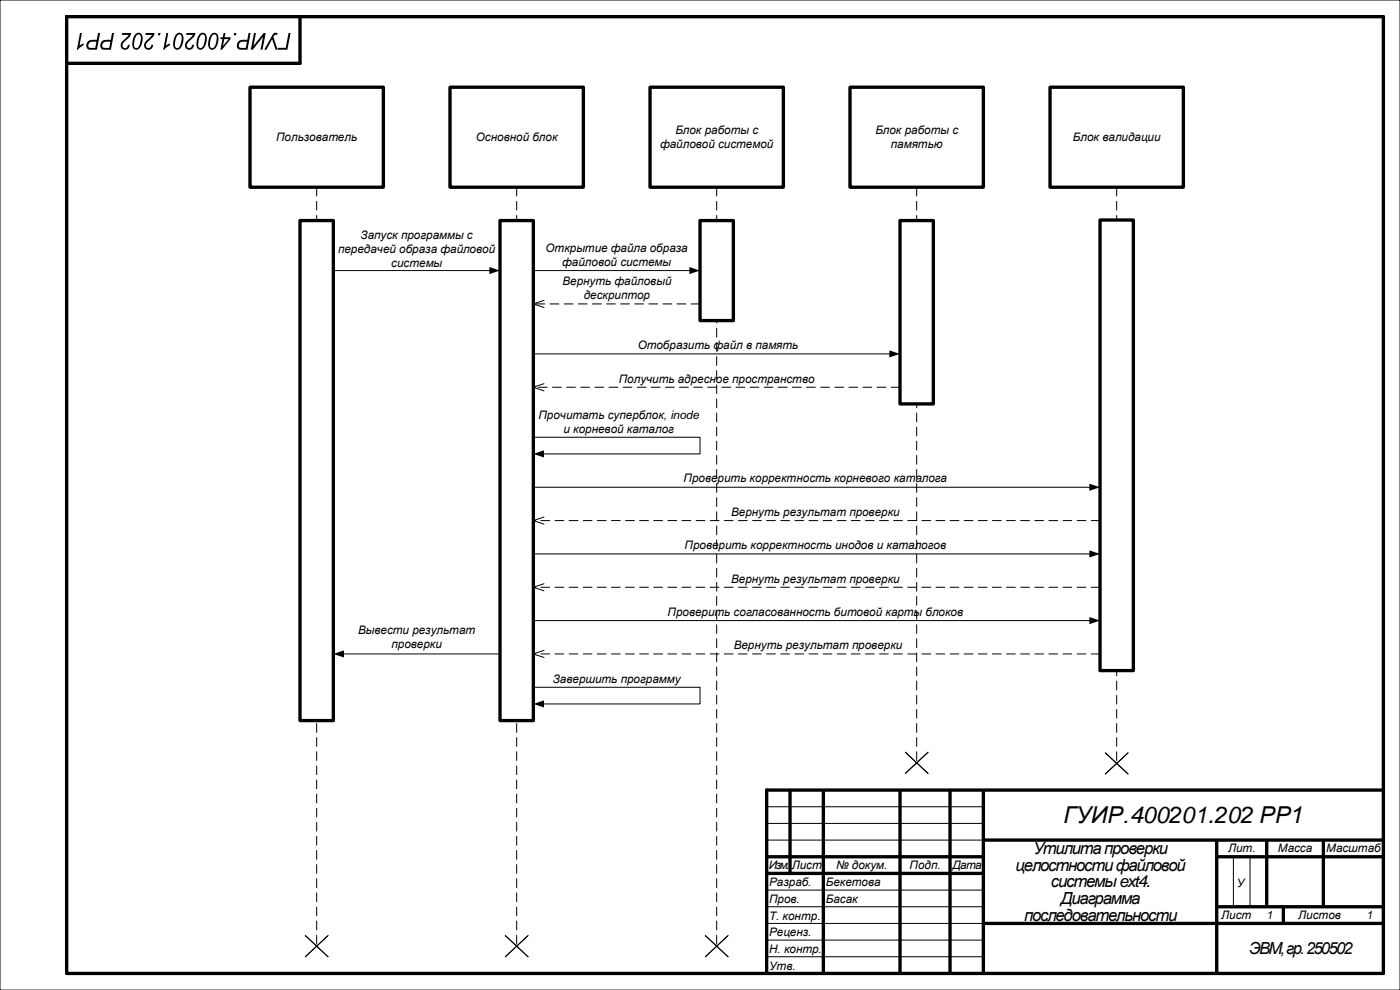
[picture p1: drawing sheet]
<svg xmlns="http://www.w3.org/2000/svg" width="420mm" height="297mm" viewBox="0 0 420 297" stroke-linecap="round" stroke-linejoin="round" font-family="sans-serif">
<path d="M0 0h420v297h-420zM230 242h65M230 247h65M230 252h65M370 257v15M375 257v15M230 267h65M230 272h65M230 277h65M230 282h65M230 287h65" fill="none" stroke="#000" stroke-width=".3"/>
<path d="M20 5h395v287h-395zM90 5v14h-70M415 237h-185v55" fill="none" stroke="#000" stroke-width="1"/>
<g fill="none" stroke="#000" stroke-width="1" stroke-linecap="butt">
<path d="M237 237v25M247 237v55M270 237v55M285 237v55M295 237v55M230 257h65M295 252h120M365 252v40M365 257h50M380 252v20M397 252v20M230 262h65"/>
<path d="M295 277h120M365 272h50M385 272v5"/>
</g>
<g fill="#000">
<path d="M24 9.9h.6l-.8 3.8 1.3-.7-.1 .6-1.6 1.3h-.3z"/>
<path d="M47.5 9.9h.6l-.1 .7h-.6zM43.7 9.9h2.7l-.5 1.1-1.6 1.6a.91 .91 0 0 0-.5 1.2 .91 .91 0 0 0 1.3 .4l.3-.8 .6 .1a1.43 1.43 0 0 1-2.2 1.2 1.43 1.43 0 0 1 .1-2.5l1.7-1.7h-2zM40.7 10.2a1.28 1.28 0 0 1 1.6-.2 1.28 1.28 0 0 1 .5 1.5 3.1 3.1 0 0 1-1.9 3.4 1.72 1.72 0 0 1-1.2-2.5l.4-1.2zM41 10.6l-.5 1a2.47 2.47 0 0 0 .2 2.8 1.28 1.28 0 0 0 1.3-1.4l.1-.4a1.62 1.62 0 0 0-.5-2.3zM36.7 9.9h2.7l-.5 1.1-1.6 1.6a.91 .91 0 0 0-.5 1.2 .91 .91 0 0 0 1.3 .4l.3-.8 .5 .1a1.43 1.43 0 0 1-2.2 1.2 1.43 1.43 0 0 1 .2-2.5l1.7-1.7h-2zM30.6 12.4l.9-.4 1.7-.1 .4-2h.6l-.9 5h-1.9a1.4 1.4 0 0 1-1.3-1 1.4 1.4 0 0 1 .5-1.5zM31 12.9a.83 .83 0 0 0-.3 1 .83 .83 0 0 0 .9 .5h1.2l.3-1.9-1.6 .1zM26.4 12.4l.9-.4 1.7-.1 .4-2h.6l-.9 5h-1.9a1.4 1.4 0 0 1-1.3-1 1.4 1.4 0 0 1 .5-1.5zM26.8 12.9a.83 .83 0 0 0-.3 1 .83 .83 0 0 0 .9 .5h1.2l.3-1.9-1.6 .1z"/>
<path d="M67.1 9.9h.5l-.2 1.3h1.8l-.1 .6-2.5 3.1h-.5l.6-3.2h-.6l.1-.5h.6zM67.3 11.7l-.4 2.1 1.7-2.1zM63.5 10.2a1.28 1.28 0 0 1 1.5-.2 1.28 1.28 0 0 1 .6 1.5 3.1 3.1 0 0 1-2 3.4 1.72 1.72 0 0 1-1.1-2.5l.3-1.2zM63.7 10.6l-.4 1a2.47 2.47 0 0 0 .2 2.8 1.28 1.28 0 0 0 1.3-1.4l.1-.4a1.62 1.62 0 0 0-.6-2.3zM60 10.2a1.28 1.28 0 0 1 1.5-.2 1.28 1.28 0 0 1 .5 1.5 3.1 3.1 0 0 1-1.9 3.4 1.72 1.72 0 0 1-1.1-2.5l.3-1.2zM60.2 10.6l-.4 1a2.47 2.47 0 0 0 .1 2.8 1.28 1.28 0 0 0 1.3-1.4l.1-.4a1.62 1.62 0 0 0-.5-2.3zM56 9.9h2.6l-.4 1.1-1.6 1.6a.91 .91 0 0 0-.6 1.2 .91 .91 0 0 0 1.3 .4l.4-.8 .5 .1a1.43 1.43 0 0 1-2.2 1.2 1.43 1.43 0 0 1 .2-2.5l1.7-1.7h-2zM53 10.2a1.28 1.28 0 0 1 1.5-.2 1.28 1.28 0 0 1 .6 1.5 3.1 3.1 0 0 1-2 3.4 1.72 1.72 0 0 1-1.1-2.5l.3-1.2zM53.2 10.6l-.4 1a2.47 2.47 0 0 0 .2 2.8 1.28 1.28 0 0 0 1.3-1.4l.1-.4a1.62 1.62 0 0 0-.6-2.3zM49.9 9.9h.6l-.7 3.8 1.3-.7-.1 .6-1.7 1.3h-.3z"/>
<path d="M86.6 9.9h.6l-1 5h-2.9l.1-.6h2.3zM82.1 10l1.2-.1-.1 .6h-.7l-.5 .6 1.3 3.8h-.6l-1.1-3.2-1.7 3.2h-.6zM76.2 9.9h.6l-.8 3.8 3.1-3.8h.6l-1 5h-.5l.7-3.8-3.1 3.8h-.6zM71.6 12.4l.9-.4 1.7-.1 .4-2h.6l-1 5h-1.9a1.4 1.4 0 0 1-1.2-1 1.4 1.4 0 0 1 .5-1.5zM71.9 12.9a.83 .83 0 0 0-.2 1 .83 .83 0 0 0 .9 .5h1.1l.4-1.9-1.6 .1zM70.3 9.9h.6l-.1 .7h-.7z"/>
</g>
<path d="M95 56.2v227.6M155 56.2v227.6M215 56.2v227.6" fill="none" stroke="#000" stroke-width=".3" stroke-dasharray="2.6 1.6"/>
<path d="M150 66.2h10v150h-10z" fill-rule="evenodd" fill="#fff"/>
<path d="M150 66.2h10v150h-10z" fill="none" stroke="#000" stroke-width="1"/>
<path d="M90 66.2h10v150h-10z" fill-rule="evenodd" fill="#fff"/>
<path d="M90 66.2h10v150h-10z" fill="none" stroke="#000" stroke-width="1"/>
<path d="M100 81.2h47.1M160 81.2h47.1M163.2 90.1l-3.2 1.1 3.2 1M160 106.2h107.1M271.6 225.6l6.8 6.4M278.4 225.6l-6.8 6.4M91.6 280.6l6.8 6.4M98.4 280.6l-6.8 6.4M151.6 280.6l6.8 6.4M158.4 280.6l-6.8 6.4" fill="none" stroke="#000" stroke-width=".3"/>
<path d="M146.8 80.1l3.2 1.1-3.2 1zM206.8 80.1l3.2 1.1-3.2 1zM266.8 105.1l3.2 1.1-3.2 1z" fill="#000"/>
<path d="M210 91.2h-50" fill="none" stroke="#000" stroke-width=".3" stroke-dasharray="2.6 1.6"/>
<path d="M75 26.2h40v30h-40z" fill-rule="evenodd" fill="#fff"/>
<path d="M75 26.2h40v30h-40z" fill="none" stroke="#000" stroke-width="1"/>
<path d="M135 26.2h40v30h-40z" fill-rule="evenodd" fill="#fff"/>
<path d="M135 26.2h40v30h-40z" fill="none" stroke="#000" stroke-width="1"/>
<path d="M195 26.2h40v30h-40z" fill-rule="evenodd" fill="#fff"/>
<path d="M195 26.2h40v30h-40z" fill="none" stroke="#000" stroke-width="1"/>
<path d="M255 26.2h40v30h-40z" fill-rule="evenodd" fill="#fff"/>
<path d="M255 26.2h40v30h-40z" fill="none" stroke="#000" stroke-width="1"/>
<path d="M163.2 115.1l-3.2 1.1 3.2 1M160 146.2h167.1M163.2 155.1l-3.2 1.1 3.2 1M160 206.2h50v5h-47.1M211.6 280.6l6.8 6.4M218.4 280.6l-6.8 6.4" fill="none" stroke="#000" stroke-width=".3"/>
<path d="M326.8 145.1l3.2 1.1-3.2 1zM160 211.2l3.2-1.1v2.1z" fill="#000"/>
<path d="M275 56.2v172.6M335 56.2v172.8M270 116.2h-110M330 156.2h-170" fill="none" stroke="#000" stroke-width=".3" stroke-dasharray="2.6 1.6"/>
<path d="M330 66h10v135.2h-10z" fill-rule="evenodd" fill="#fff"/>
<path d="M330 66h10v135.2h-10z" fill="none" stroke="#000" stroke-width="1"/>
<path d="M315 26.2h40v30h-40z" fill-rule="evenodd" fill="#fff"/>
<path d="M315 26.2h40v30h-40z" fill="none" stroke="#000" stroke-width="1"/>
<path d="M331.6 225.8l6.8 6.4M338.4 225.8l-6.8 6.4" fill="none" stroke="#000" stroke-width=".3"/>
<path d="M270 66.2h10v55h-10z" fill-rule="evenodd" fill="#fff"/>
<path d="M270 66.2h10v55h-10z" fill="none" stroke="#000" stroke-width="1"/>
<path d="M210 66.2h10v30h-10z" fill-rule="evenodd" fill="#fff"/>
<path d="M210 66.2h10v30h-10z" fill="none" stroke="#000" stroke-width="1"/>
<path d="M160 131.2h50v5h-47.1M160 166.2h167.1M163.2 175.1l-3.2 1.1 3.2 1M102.9 196.2h47.1M160 186.2h167.1M163.2 195.1l-3.2 1.1 3.2 1" fill="none" stroke="#000" stroke-width=".3"/>
<path d="M160 136.2l3.2-1.1v2.1zM326.8 165.1l3.2 1.1-3.2 1zM100 196.2l3.2-1.1v2.1zM326.8 185.1l3.2 1.1-3.2 1z" fill="#000"/>
<path d="M330 176.2h-170M330 196.2h-170" fill="none" stroke="#000" stroke-width=".3" stroke-dasharray="2.6 1.6"/>
<text font-size="7" x="319" y="247">ГУИР.400201.202 РР1</text>
<g font-size="5">
<text x="310" y="256.1">Утилита проверки</text>
<text x="304.7" y="261.1">целостности файловой</text>
<text x="315.3" y="266.1">системыext4.</text>
<text x="318.2" y="271.1">Диаграмма</text>
<text x="307.2" y="276.1">последовательности</text>
<text x="374.8" y="286">ЭВМ, гр. 250502</text>
</g>
<g font-size="3.5">
<text x="202.6" y="40.1">Блок работы с</text>
<text x="262.6" y="40.1">Блок работы с</text>
<text x="82.8" y="42.2">Пользователь</text>
<text x="142.8" y="42.2">Основной блок</text>
<text x="198" y="44.3">файловой системой</text>
<text x="267.3" y="44.3">памятью</text>
<text x="321.9" y="42.2">Блок валидации</text>
<text x="108.2" y="71.6">Запуск программы с</text>
<text x="101.4" y="75.8">передачей образа файловой</text>
<text x="163.7" y="75.6">Открытие файла образа</text>
<text x="117.4" y="80">системы</text>
<text x="168.7" y="79.8">файловой системы</text>
<text x="168.7" y="85.6">Вернуть файловый</text>
<text x="175.1" y="89.8">дескриптор</text>
<text x="191.3" y="104.7">Отобразить файл в память</text>
<text x="185.6" y="115">Получить адресное пространство</text>
<text x="161.5" y="125.6">Прочитать суперблок, inode</text>
<text x="169" y="129.8">и корневой каталог</text>
<text x="205.1" y="144.7">Проверить корректность корневого каталога</text>
<text x="219.3" y="154.7">Вернуть результат проверки</text>
<text x="205.4" y="164.7">Проверить корректность инодов и каталогов</text>
<text x="219.3" y="174.7">Вернуть результат проверки</text>
<text x="200.3" y="184.7">Проверить согласованность битовой карты блоков</text>
<text x="107.4" y="190.1">Вывести результат</text>
<text x="117.4" y="194.3">проверки</text>
<text x="220.1" y="194.7">Вернуть результат проверки</text>
<text x="165.8" y="204.7">Завершить программу</text>
<text x="368.4" y="255.6">Лит.</text>
<text x="383.4" y="255.6">Масса</text>
<text x="397.9" y="255.6">Масштаб</text>
<text x="230.7" y="260.6">Изм.</text>
<text x="237.5" y="260.6">Лист</text>
<text x="250.8" y="260.6">№ докум.</text>
<text x="272.9" y="260.6">Подп.</text>
<text x="285.7" y="260.6">Дата</text>
<text x="230.7" y="265.9">Разраб.</text>
<text x="247.7" y="265.9">Бекетова</text>
<text x="371.1" y="265.9">У</text>
<text x="230.7" y="270.9">Пров.</text>
<text x="230.7" y="275.9">Т. контр.</text>
<text x="247.7" y="270.9">Басак</text>
<text x="366.4" y="275.8">Лист</text>
<text x="379.9" y="275.8">1</text>
<text x="389.5" y="275.8">Листов</text>
<text x="409.9" y="275.8">1</text>
<text x="230.7" y="280.9">Реценз.</text>
<text x="230.7" y="285.9">Н. контр.</text>
<text x="230.7" y="290.9">Утв.</text>
</g>
</svg>
